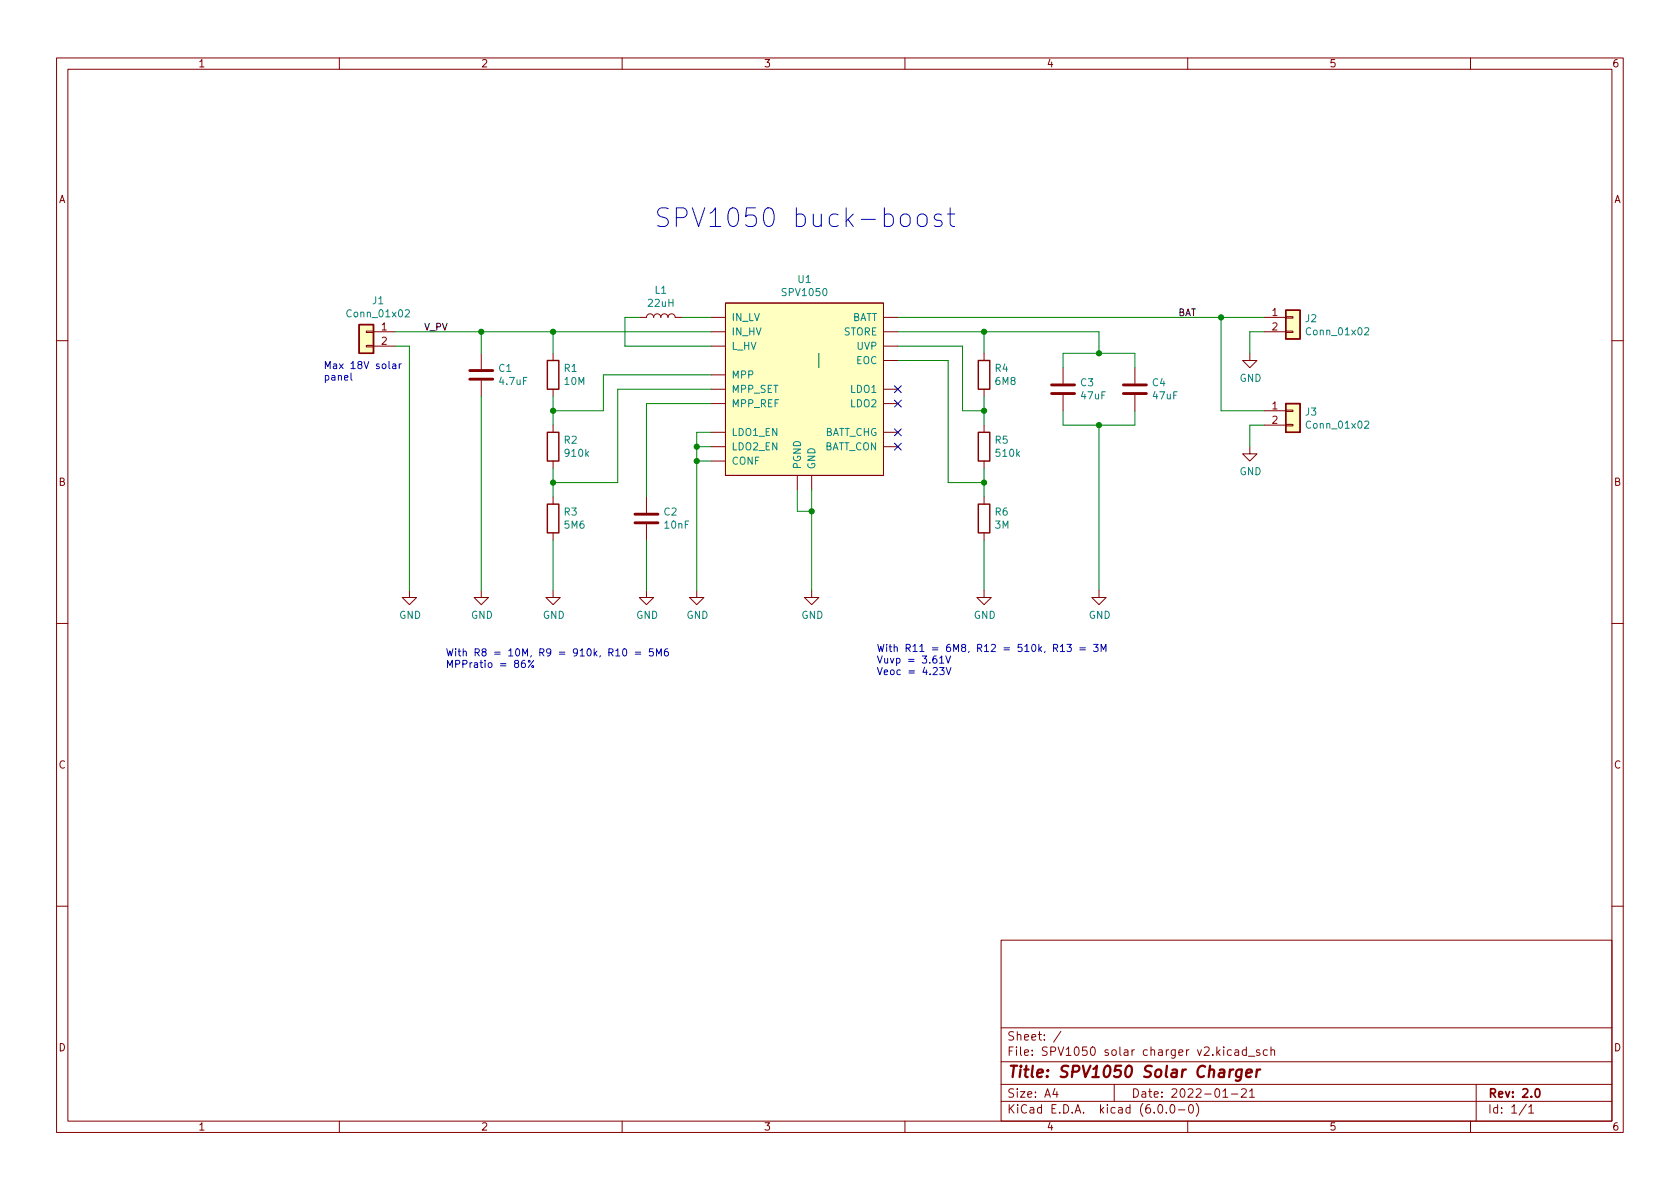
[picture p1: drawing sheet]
<svg xmlns="http://www.w3.org/2000/svg" width="297mm" height="210mm" viewBox="0 0 297 210" stroke-linecap="round" stroke-linejoin="round" font-family="sans-serif">
<g fill="none" stroke="#840000" stroke-width=".18">
<path d="M10 10.2h277v190.1h-277zM12 12.2h273v186.1h-273zM60 10.2v2M110 10.2v2M160 10.2v2M210 10.2v2M260 10.2v2M64.8 58.5h1.2v.3h-1.2zM66 58.7h3.8M113 56.1h1.3a.64 .64 0 0 1 .6-.6 .64 .64 0 0 1 .7 .6 .64 .64 0 0 1 .6-.6 .64 .64 0 0 1 .6 .6 .64 .64 0 0 1 .7-.6 .64 .64 0 0 1 .6 .6 .64 .64 0 0 1 .6-.6 .64 .64 0 0 1 .7 .6h1.2M125.7 58.7h2.6M125.7 56.1h2.6"/>
<path d="M128.3 53.6h27.9v30.5h-27.9zM156.2 58.7h2.5M156.2 56.1h2.5M223.5 58.7h3.8M223.5 56.1h3.8M227.3 58.5h1.3v.3h-1.3zM227.3 56h1.3v.3h-1.3zM10 60.2h2M64.8 61.1h1.2v.2h-1.2zM66 61.2h3.8M85.1 62.5v2.8M85.1 67.3v2.8"/>
<path d="M97.8 62.5v1.2M97.8 68.8v1.3M97.8 75.2v1.2M125.7 61.2h2.6M125.7 66.3h2.6M125.7 68.8h2.6M125.7 71.4h2.6M125.7 76.4h2.6M125.7 79h2.6M144.8 65v1.3h1.2l-1.2 1.3-1.3-1.3h1.3M156.2 61.2h2.5M156.2 68.8h2.5"/>
<path d="M156.2 71.4h2.5M156.2 76.4h2.5M156.2 79h2.5M156.2 63.7h2.5M174 62.5v1.2M174 68.8v1.3M174 75.2v1.2M188 65v2.8M188 69.8v2.8M200.7 65v2.8M200.7 69.8v2.8M221 62.5v1.2h1.2l-1.2 1.3-1.3-1.3h1.3"/>
<path d="M221 79v1.3h1.2l-1.2 1.2-1.3-1.2h1.3M223.5 72.6h3.8M223.5 75.2h3.8M227.3 75.1h1.3v.2h-1.3zM227.3 72.5h1.3v.3h-1.3zM285 60.2h2M97.8 81.5v1.3M97.8 87.9v1.2M97.8 94.2v1.3M114.3 87.9v2.8M114.3 92.7v2.8M125.7 81.5h2.6"/>
<path d="M141 84.1v2.5M143.5 84.1v2.5M174 81.5v1.3M174 87.9v1.2M174 94.2v1.3M10 110.2h2M72.4 104.4v1.3h1.3l-1.3 1.2-1.3-1.2h1.3M85.1 104.4v1.3h1.3l-1.3 1.2-1.3-1.2h1.3M97.8 104.4v1.3h1.3l-1.3 1.2-1.3-1.2h1.3M114.3 104.4v1.3h1.3l-1.3 1.2-1.3-1.2h1.3M123.2 104.4v1.3h1.3l-1.3 1.2-1.3-1.2h1.3M143.5 104.4v1.3h1.3l-1.3 1.2-1.3-1.2h1.3"/>
<path d="M174 104.4v1.3h1.3l-1.3 1.2-1.3-1.2h1.3M194.3 104.4v1.3h1.3l-1.3 1.2-1.3-1.2h1.3M285 110.2h2M10 160.2h2M177 166.3h108v32h-108zM285 160.2h2M60 198.3v2M110 198.3v2M160 198.3v2M177 194.8h108M177 191.8h108M177 187.8h108"/>
<path d="M177 181.8h108M186.5 192.5l-.4 1h1M186.9 193v1M187.6 182.4l-1.3 1.9M197 191.8v3M204.9 195.4l.2-.1a.81 .81 0 0 1 .6 .7 .81 .81 0 0 1-.3 .8h-.2a.81 .81 0 0 1-.6-.6 .81 .81 0 0 1 .3-.8zM206.2 196.7v.1M207.1 195.4l.1-.1a.81 .81 0 0 1 .6 .7 .81 .81 0 0 1-.3 .8h-.1a.81 .81 0 0 1-.6-.6 .81 .81 0 0 1 .3-.8zM208.4 196.3h1.1M210 198.3v2M210.4 195.4l.1-.1a.81 .81 0 0 1 .6 .7 .81 .81 0 0 1-.3 .8h-.2a.81 .81 0 0 1-.5-.6 .81 .81 0 0 1 .3-.8zM211.5 195.1a1.72 1.72 0 0 1 0 2.3"/>
<path d="M216.2 193l.4-.5v1.5M216.2 194h.9M217.7 185.7l-.4-.1-.3 .3v.4l.1 .3h.6M217.7 193.5h1.2M218.4 185.7h.5l.1 .9M219 186l-.5 .1a.29 .29 0 0 0-.2 .2 .29 .29 0 0 0 .2 .3h.5M219.5 192.7l.6-.2 .2 .2 .1 .3-1 1h1M220.4 185.7l-.5-.1-.3 .3v.4l.2 .3h.6M220.4 185.1v1.5M220.7 186.8h1.2M220.9 193l.5-.5v1.5M220.9 194h.9"/>
<path d="M222.7 185.7l-.3-.1-.3 .2 .1 .3 .5 .1v.4h-.6M224.1 185.7l-.5-.1-.2 .3v.4l.1 .3h.6M224.7 185.8l.2-.2 .4 .1 .1 .9M224.7 185.1v1.5M260 198.3v2M261 191.8v6.5M269.9 195.3l-1.3 1.9M270.3 195.8l.4-.5v1.5M270.3 196.8h.9"/>
</g>
<path d="M271.6 192.6l.2-.1a.82 .82 0 0 1 .6 .7 .82 .82 0 0 1-.3 .8h-.2a.81 .81 0 0 1-.6-.6 .81 .81 0 0 1 .3-.8z" fill="none" stroke="#840000" stroke-width=".3"/>
<path d="M218.1 189.1l-.4 .1-.3 .3M219.6 189.2a.66 .66 0 0 0-1 .3l-.1 .6 .2 .3 .1 .1 .6-.1M219.6 189.1l-.2 1.6a.6 .6 0 0 1-.9 .3M220.4 189.8l.9-.2v-.4l-.6-.1-.3 .3v1l.2 .1 .5-.1M222.3 189.1l-.2 1.4M222.8 189.1l-.4 .1-.2 .3" fill="none" stroke="#840000" stroke-width=".4"/>
<path d="M63.5 57.4h2.5v5.1h-2.5zM227.3 54.9h2.6v5h-2.6zM96.8 63.7h2v5.1h-2zM96.8 76.4h2v5.1h-2zM173 63.7h2v5.1h-2zM173 76.4h2v5.1h-2zM227.3 71.4h2.6v5h-2.6zM96.8 89.1h2v5.1h-2zM173 89.1h2v5.1h-2z" fill="none" stroke="#840000" stroke-width=".25"/>
<g fill="#ffffc2" stroke="#ffffc2" stroke-width=".18">
<path d="M63.5 57.4h2.5v5.1h-2.5z"/>
<path d="M128.3 53.6h27.9v30.5h-27.9z"/>
<path d="M227.3 71.4h2.6v5h-2.6z"/>
<path d="M227.3 54.9h2.6v5h-2.6z"/>
</g>
<path d="M71.7 54.9l.4-.1 .3 .3-.8 .9h.8M241.3 58.1l.5-.2 .2 .4-.8 .9h.8M143.9 68.8a.59 .59 0 0 0-.7 .6 .59 .59 0 0 0 .7 .5l.1-.5h-.2M145.3 68.7v1.3l-.8-1.3v1.3M145.9 68.7a.64 .64 0 0 1 .7 .7 .64 .64 0 0 1-.7 .6zM241.3 74.6l.5-.1 .2 .3-.8 .9h.8" fill="none" stroke="#008484" stroke-width=".18"/>
<path d="M83.1 67.1h4M83.1 65.5h4M185.9 69.6h4.1M185.9 68.1h4.1M198.6 69.6h4.1M198.6 68.1h4.1M112.3 92.5h4M112.3 90.9h4" fill="none" stroke="#840000" stroke-width=".51"/>
<g fill="none" stroke="#0000c2" stroke-width=".18">
<path d="M159.5 38a.9 .9 0 0 1 1.4 .5v.9a.9 .9 0 0 1-.8 .7 .9 .9 0 0 1-.9-.7v-.9zM162.5 38a.9 .9 0 0 1 1.4 .5v.9a.9 .9 0 0 1-.8 .7 .9 .9 0 0 1-.9-.7v-.9zM166.4 38l-.3-.1h-.5l-.3 .1-.1 .3 .1 .5 1.1 .3 .2 .3-.2 .5-.3 .2h-.6l-.3-.2M167.5 37.9h1.3M168 36.8v2.8l.2 .3 .6 .2M62.1 66v1.1l.1 .1M69.4 64.4h.5l.1 .8M70 64.6l-.4 .1-.2 .2 .2 .3 .4-.1M70.6 64.3v.9M71 64.3l-.4 .3M92.8 116.8h-.4a.86 .86 0 0 0 0 1.2l.4-.1 .1-.4-.2-.2h-.3l-.2 .2M94.4 116.8l-1 1.2"/>
<path d="M110.3 114.8l.1-.1a.68 .68 0 0 1 .4 .7 .68 .68 0 0 1-.4 .6 .84 .84 0 0 1-.1-1.2zM112.3 115.3h1M112.3 115.7h1M115.5 114.7h-.6l-.1 .6 .2-.1 .4 .1 .1 .1v.5l-.2 .1-.5-.1M116.1 116v-1.3l.4 .9 .4-.9v1.3M118.1 114.7l-.4 .1a.86 .86 0 0 0 0 1.2l.4-.1 .1-.5-.3-.2h-.2l-.2 .2M166.1 116.4l.4-.4v1.3M166.1 118h.8l-.4 .5 .4 .1v.6l-.2 .1-.6-.1M166.1 117.3h.8M167.2 116l.5 1.3 .4-1.3M167.3 118l.4 1.3 .4-1.3M186.3 114.6h.6l.1-.2-.1-.3-.6-.2v1.3"/>
<path d="M186.6 114.6l.4 .6M187.5 114.3l.4-.4v1.3M187.5 115.2h.7M188.6 113.9h.8l-.4 .5 .4 .2v.5l-.2 .1-.6-.1M190.9 114.6h1M190.9 114.9h1M193.4 113.9h.7l-.4 .5 .4 .2v.5l-.2 .1-.5-.1M194.7 115.2v-1.3l.4 1 .4-1v1.3"/>
<circle cx="93.6" cy="116.9" r=".18"/>
<circle cx="94.2" cy="117.9" r=".18"/>
</g>
<g fill="none" stroke="#008400" stroke-width=".18">
<path d="M69.8 58.7h55.9M85.1 58.7v3.8M97.8 58.7v3.8M113 56.1h-2.5v5.1h15.2M120.6 56.1h5.1M158.7 58.7h35.6v3.8M158.7 56.1h64.8M174 58.7v3.8M215.9 56.1v16.5h7.6M223.5 58.7h-2.5v3.8M69.8 61.2h2.6v43.2M85.1 70.1v34.3"/>
<path d="M97.8 70.1v5.1M123.2 79h2.5M125.7 76.4h-2.5v28M125.7 71.4h-11.4v16.5M125.7 66.3h-19v6.3h-8.9M125.7 68.8h-16.5v16.5h-11.4M144.8 62.5v2.5M158.7 61.2h11.5v11.4h3.8M158.7 63.7h8.9v21.6h6.4M174 70.1v5.1M188 65v-2.5h12.7v2.5M188 72.6v2.6h12.7v-2.6"/>
<path d="M194.3 75.2v29.2M223.5 75.2h-2.5v3.8M97.8 82.8v5.1M97.8 95.5v8.9M114.3 95.5v8.9M123.2 81.5h2.5M141 86.6v3.8h2.5M143.5 86.6v17.8M174 82.8v5.1M174 95.5v8.9"/>
</g>
<path d="M158.1 70.8l1.3 1.2M158.1 75.8l1.3 1.3M158.1 78.4l1.3 1.2M158.1 68.2l1.3 1.2M159.4 70.8l-1.3 1.2M159.4 75.8l-1.3 1.3M159.4 78.4l-1.3 1.2M159.4 68.2l-1.3 1.2" fill="none" stroke="#000084" stroke-width=".18"/>
<g fill="#008400" stroke="#008400" stroke-width=".18">
<circle cx="143.5" cy="90.4" r=".46"/>
<circle cx="123.2" cy="79" r=".46"/>
<circle cx="123.2" cy="81.5" r=".46"/>
<circle cx="215.9" cy="56.1" r=".46"/>
<circle cx="174" cy="58.7" r=".46"/>
<circle cx="194.3" cy="75.2" r=".46"/>
<circle cx="194.3" cy="62.5" r=".46"/>
<circle cx="174" cy="72.6" r=".46"/>
<circle cx="174" cy="85.3" r=".46"/>
<circle cx="97.8" cy="72.6" r=".46"/>
<circle cx="97.8" cy="58.7" r=".46"/>
<circle cx="85.1" cy="58.7" r=".46"/>
<circle cx="97.8" cy="85.3" r=".46"/>
</g>
<text font-size="4.6" fill="#0000c2" x="115.6" y="40.2">SPV1050 buck-boost</text>
<text font-size="2.8" fill="#840000" x="178" y="190.6">Title: SPV1050 Solar Charger</text>
<g font-size="2.1" fill="#840000">
<text x="178" y="184">Sheet: /</text>
<text x="178" y="186.7">File: SPV1050 solar charger v2.kicad_sch</text>
<text x="178" y="196.9">KiCad E.D.A. kicad (6.0.0-0)</text>
<text x="178" y="194.1">Size: A4</text>
<text x="200" y="194.1">Date: 2022-01-21</text>
<text x="263" y="194.1">Rev: 2.0</text>
<text x="263" y="196.9">Id: 1/1</text>
</g>
<g font-size="1.8" fill="#840000">
<text x="35" y="11.9">1</text>
<text x="85" y="11.9">2</text>
<text x="135" y="11.9">3</text>
<text x="185" y="11.9">4</text>
<text x="235" y="11.9">5</text>
<text x="285" y="11.9">6</text>
<text x="10.3" y="35.9">A</text>
<text x="285.3" y="35.9">A</text>
<text x="67.5" y="58.4">1</text>
<text x="224.9" y="55.9">1</text>
<text x="224.9" y="58.4">2</text>
<text x="67.5" y="61">2</text>
<text x="224.9" y="72.4">1</text>
<text x="224.9" y="74.9">2</text>
<text x="10.3" y="85.9">B</text>
<text x="285.3" y="85.9">B</text>
<text x="10.3" y="135.9">C</text>
<text x="285.3" y="135.9">C</text>
<text x="10.3" y="185.9">D</text>
<text x="285.3" y="185.9">D</text>
<text x="35" y="199.9">1</text>
<text x="85" y="199.9">2</text>
<text x="135" y="199.9">3</text>
<text x="185" y="199.9">4</text>
<text x="235" y="199.9">5</text>
<text x="285" y="199.9">6</text>
</g>
<g font-size="1.8" fill="#008484">
<text x="65.9" y="53.8">J1</text>
<text x="115.8" y="51.9">L1</text>
<text x="138.5" y="52.3">SPV1050</text>
<text x="141.1" y="50">U1</text>
<text x="61.6" y="56.1">Conn_01x02</text>
<text x="114.7" y="54.2">22uH</text>
<text x="129.3" y="56.8">IN_LV</text>
<text x="129.3" y="59.3">IN_HV</text>
<text x="149.1" y="59.3">STORE</text>
<text x="150.5" y="56.8">BATT</text>
<text x="230.8" y="57">J2</text>
<text x="231.3" y="59.3">Conn_01x02</text>
<text x="88.2" y="65.8">C1</text>
<text x="99.8" y="65.8">R1</text>
<text x="129.3" y="61.8">L_HV</text>
<text x="151.4" y="64.4">EOC</text>
<text x="151.6" y="61.8">UVP</text>
<text x="176" y="65.8">R4</text>
<text x="88.4" y="68.1">4.7uF</text>
<text x="99.9" y="68.1">10M</text>
<text x="129.3" y="66.9">MPP</text>
<text x="129.3" y="69.5">MPP_SET</text>
<text x="150.5" y="69.5">LDO1</text>
<text x="176.1" y="68.1">6M8</text>
<text x="191.1" y="68.3">C3</text>
<text x="191.2" y="70.6">47uF</text>
<text x="203.8" y="68.3">C4</text>
<text x="203.9" y="70.6">47uF</text>
<text x="219.1" y="67.5">GND</text>
<text x="129.3" y="72">MPP_REF</text>
<text x="129.3" y="77.1">LDO1_EN</text>
<text x="145.6" y="77.1">BATT_CHG</text>
<text x="150.5" y="72">LDO2</text>
<text x="230.8" y="73.5">J3</text>
<text x="231.3" y="75.8">Conn_01x02</text>
<text x="99.8" y="78.5">R2</text>
<text x="100" y="80.8">910k</text>
<text x="129.3" y="82.2">CONF</text>
<text x="129.3" y="79.6">LDO2_EN</text>
<text x="141.6" y="83.1" transform="rotate(-90 141.6 83.1)">PGND</text>
<text x="144.1" y="83.1" transform="rotate(-90 144.1 83.1)">GND</text>
<text x="145.6" y="79.6">BATT_CON</text>
<text x="176" y="78.5">R5</text>
<text x="176.2" y="80.8">510k</text>
<text x="219.1" y="84">GND</text>
<text x="99.8" y="91.2">R3</text>
<text x="99.9" y="93.5">5M6</text>
<text x="117.4" y="91.2">C2</text>
<text x="117.6" y="93.5">10nF</text>
<text x="175.9" y="93.5">3M</text>
<text x="176" y="91.2">R6</text>
<text x="70.6" y="109.4">GND</text>
<text x="83.3" y="109.4">GND</text>
<text x="96" y="109.4">GND</text>
<text x="112.5" y="109.4">GND</text>
<text x="121.4" y="109.4">GND</text>
<text x="141.7" y="109.4">GND</text>
<text x="172.2" y="109.4">GND</text>
<text x="192.5" y="109.4">GND</text>
</g>
<g font-size="1.8" fill="#0000c2">
<text x="57.1" y="65.3">Max 18V solar</text>
<text x="57.1" y="67.3">panel</text>
<text x="78.7" y="116.1">With R8 = 10M, R9 = 910k, R10 = 5M6</text>
<text x="78.7" y="118.1">MPPratio = 86%</text>
<text x="154.9" y="115.3">With R11 = 6M8, R12 = 510k, R13 = 3M</text>
<text x="154.9" y="117.3">Vuvp = 3.61V</text>
<text x="154.9" y="119.4">Veoc = 4.23V</text>
</g>
<g font-size="1.7">
<text x="74.9" y="58.4">V_PV</text>
<text x="208.3" y="55.9">BAT</text>
</g>
</svg>
